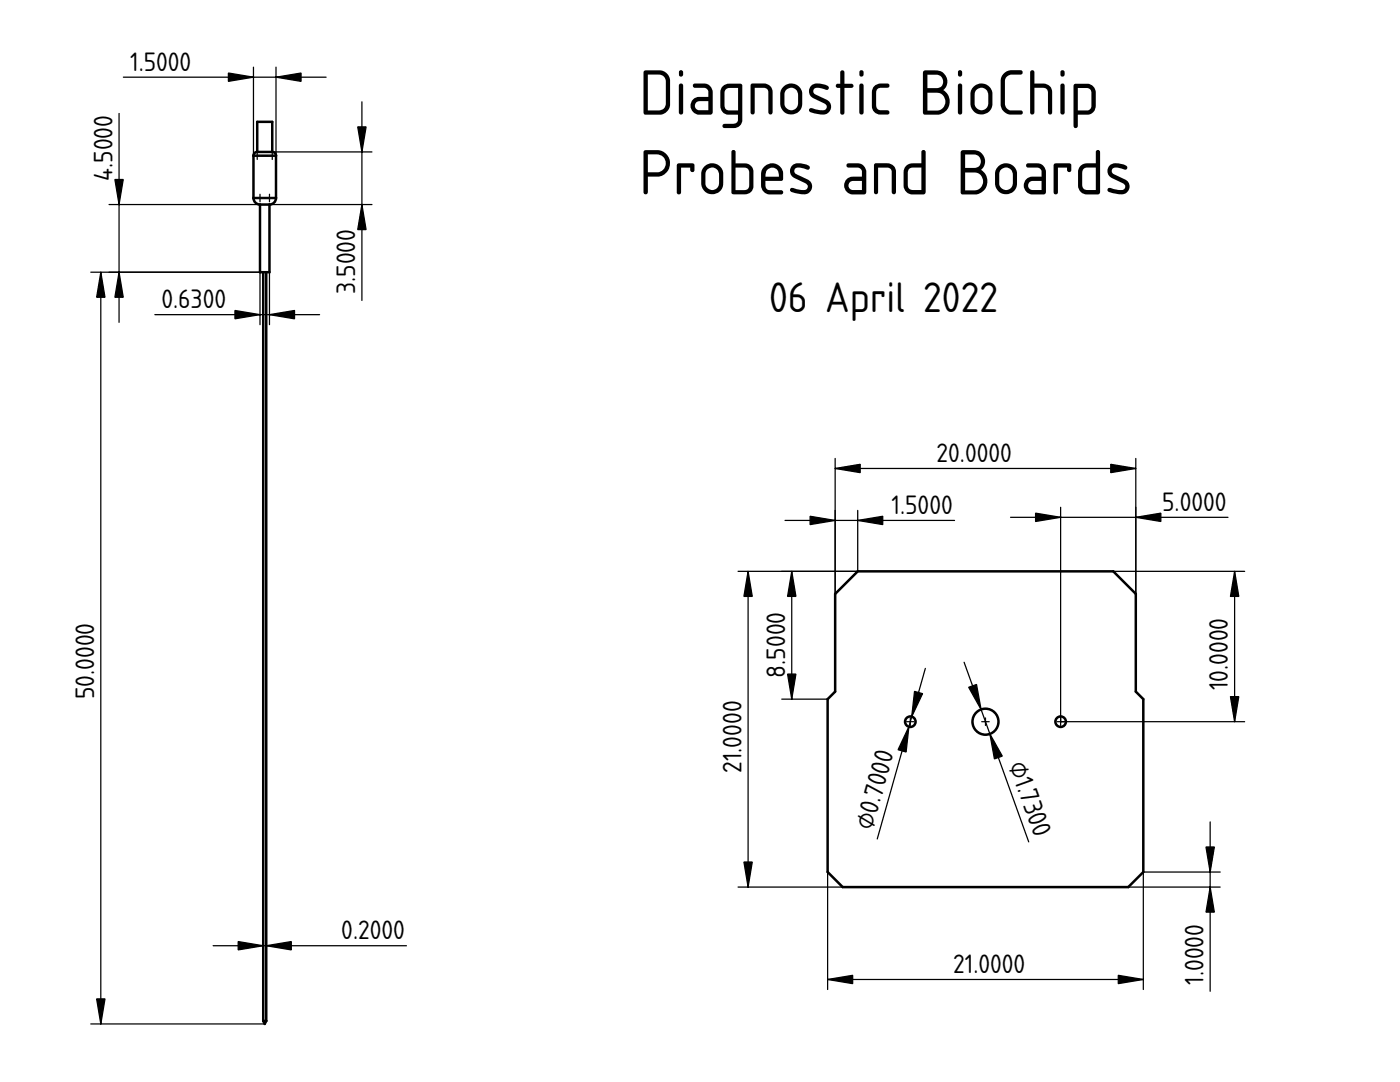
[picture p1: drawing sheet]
<svg xmlns="http://www.w3.org/2000/svg" width="279mm" height="216mm" viewBox="0 0 279 216" stroke-linecap="round" stroke-linejoin="round" font-family="sans-serif">
<path d="M196.7 145.5h.1" fill="none" stroke="#000" stroke-width=".2"/>
<circle cx="196.7" cy="144" r="2.6" fill="#fff"/>
<path d="M196.7 145.5h.1" fill="none" stroke="#000" stroke-width=".2"/>
<g fill="#fff">
<circle cx="211.7" cy="144" r="1.05"/>
<circle cx="181.7" cy="144" r="1.05"/>
</g>
<g fill="none" stroke="#000" stroke-width=".5">
<path d="M171.2 114h51l4.5 4.5v19.5l1.5 1.5v34.5l-3 3h-57l-3-3v-34.5l1.5-1.5v-19.5z"/>
<circle cx="181.7" cy="144" r="1.05"/>
<circle cx="196.7" cy="144" r="2.6"/>
<circle cx="211.7" cy="144" r="1.05"/>
</g>
<g fill="#000" stroke="#080808" stroke-width=".25">
<path d="M181.7 143.3v1.5zM180.9 144h1.5z" fill-rule="evenodd"/>
<path d="M196.7 143.3v1.5zM195.9 144h1.5z" fill-rule="evenodd"/>
<path d="M211.7 143.3v1.5zM210.9 144h1.5z" fill-rule="evenodd"/>
</g>
<path d="M196.7 145.5h.1" fill="none" stroke="#000" stroke-width=".2"/>
<g fill="none" stroke="#000" stroke-width=".25">
<path d="M166.7 93.5h60M166.7 91.5v27M226.7 91.5v27M149.3 114v63M156.7 103.8h33.8M158 114v25.5M171.2 101.8v12.2h-23.9M201.7 103.2h43.4M211.7 101.2v42.8h36.7M222.2 114h26.2M246.4 114v30M156 139.5h9.2"/>
<path d="M184.7 133.4l-9.6 34M192.4 132.2l12.9 35.8M147.3 177h20.9M165.2 174v23.4M225.2 177h18.3M241.5 164v33.8M243.5 174h-15.3v23.4M165.2 195.4h63"/>
</g>
<g fill="#000" stroke="#000" stroke-width=".25">
<path d="M166.7 93.5l5-.9v1.7zM221.7 92.6l5 .9-5 .8zM149.3 114l.8 5h-1.6zM158 114l.8 5h-1.6zM161.7 103l5 .8-5 .9zM171.2 103.8l5-.8v1.7zM206.7 102.4l5 .8-5 .9zM226.7 103.2l5-.8v1.7zM246.4 114l.8 5h-1.6zM157.2 134.5h1.6l-.8 5zM181.4 145l-.6 5.1-1.6-.5zM182.5 138l1.6 .4-2.1 4.6z"/>
<path d="M193.3 137.1l1.6-.5 .9 5zM197.6 146.4l2.4 4.5-1.5 .5zM245.6 139h1.6l-.8 5zM148.5 172h1.6l-.8 5zM240.7 169h1.6l-.8 5zM241.5 177l.8 5h-1.6zM165.2 195.4l5-.8v1.7zM223.2 194.6l5 .8-5 .9z"/>
</g>
<path d="M51.3 24.3h3v6a.75 .75 0 0 1 .8 .8v8.4a1.3 1.3 0 0 1-1.3 1.3v13.5h-.7v149.4l-.3 .6-.3-.6v-149.4h-.6v-13.5a1.3 1.3 0 0 1-1.3-1.3v-8.4a.75 .75 0 0 1 .7-.8z" fill-rule="evenodd" fill="#fff"/>
<path d="M52.8 114.3h.1" fill="none" stroke="#000" stroke-width=".2"/>
<path d="M52.5 54.3h.6v149.4h-.6z" fill-rule="evenodd" fill="#fff"/>
<path d="M52.8 114.3h.1" fill="none" stroke="#000" stroke-width=".2"/>
<g fill="#fff">
<path d="M52.5 203.7h.6l-.3 .6z"/>
<path d="M50.6 31.1h4.5v8.4h-4.5z" fill-rule="evenodd"/>
<path d="M51.9 40.8h1.9v13.5h-1.9z" fill-rule="evenodd"/>
<path d="M51.3 24.3h3v6h-3z" fill-rule="evenodd"/>
<path d="M50.6 39.5h4.5a1.3 1.3 0 0 1-1.3 1.3h-1.9a1.3 1.3 0 0 1-1.3-1.3z" fill-rule="evenodd"/>
<path d="M50.8 30.5l.5-.2h3a.75 .75 0 0 1 .8 .8h-4.5z" fill-rule="evenodd"/>
</g>
<g fill="none" stroke="#000" stroke-width=".5">
<path d="M50.6 39.5a1.3 1.3 0 0 0 1.3 1.3M50.6 31.1v8.4M50.6 39.5h4.5M50.6 31.1h4.5M51.3 30.3a.75 .75 0 0 0-.7 .8M51.3 30.3v-6h3v6M51.3 30.3h3M51.3 30.3h.1M54.3 30.3h.1M54.3 30.3a.75 .75 0 0 1 .8 .8M55.1 39.5a1.3 1.3 0 0 1-1.3 1.3M55.1 31.1v8.4"/>
<path d="M51.9 40.8v13.5h1.9v-13.5M51.9 40.8h1.9M52.5 54.3v149.4M53.1 54.3v149.4M52.5 203.7h.6M52.5 203.7l.3 .6 .3-.6"/>
</g>
<g fill="#000" stroke="#080808" stroke-width=".25">
<path d="M51.3 30.3v1.5zM50.6 31.1h1.5z" fill-rule="evenodd"/>
<path d="M54.3 30.3v1.5zM53.6 31.1h1.5z" fill-rule="evenodd"/>
<path d="M51.9 38.8v1.5zM51.1 39.5h1.5z" fill-rule="evenodd"/>
<path d="M53.8 38.8v1.5zM53 39.5h1.5z" fill-rule="evenodd"/>
</g>
<path d="M52.8 114.3h.1" fill="none" stroke="#000" stroke-width=".2"/>
<g fill="none" stroke="#000" stroke-width=".25">
<path d="M24.6 15.4h40.5M50.6 13.4v17.7M55.1 13.4v17.7M23.8 22.6v41.7M54.3 30.3h19.9M72.2 20.3v39.6M18.1 54.3h33.8v10.5M20.1 54.3v150M21.8 40.8h30.1M53.8 54.3v10.5M53.8 40.8h20.4M30.9 62.8h32.9"/>
<path d="M42.5 188.7h38.6M52.5 186.7v17M53.1 186.7v17M18.1 204.3h34.7"/>
</g>
<path d="M45.6 14.6l5 .8-5 .8zM55.1 15.4l5-.8v1.6zM71.4 25.3h1.7l-.9 5zM20.1 54.3l.9 5h-1.7zM22.9 35.8h1.7l-.8 5zM23.8 54.3l.8 5h-1.7zM72.2 40.8l.9 5h-1.7zM46.9 62l5 .8-5 .8zM53.8 62.8l5-.8v1.6zM47.5 187.9l5 .8-5 .8zM53.1 188.7l5-.8v1.6zM19.3 199.3h1.7l-.9 5z" fill="#000" stroke="#000" stroke-width=".25"/>
<g font-size="12">
<text x="127.5" y="22.9">Diagnostic BioChip</text>
<text x="127.5" y="38.8">Probes and Boards</text>
</g>
<text font-size="8" x="153.5" y="62.2">06 April 2022</text>
<g font-size="5">
<text x="26" y="14.1">1.5000</text>
<text x="22.4" y="36" transform="rotate(-90 22.4 36)">4.5000</text>
<text x="70.9" y="58.6" transform="rotate(-90 70.9 58.6)">3.5000</text>
<text x="32.2" y="61.5">0.6300</text>
<text x="186.9" y="92.2">20.0000</text>
<text x="231.9" y="101.9">5.0000</text>
<text x="177.9" y="102.5">1.5000</text>
<text x="156.7" y="135.2" transform="rotate(-90 156.7 135.2)">8.5000</text>
<text x="245.1" y="137.7" transform="rotate(-90 245.1 137.7)">10.0000</text>
<text x="18.8" y="139.5" transform="rotate(-90 18.8 139.5)">50.0000</text>
<text x="148" y="154.2" transform="rotate(-90 148 154.2)">21.0000</text>
<text x="201.3" y="152.6" transform="rotate(70 201.3 152.6)">⌀1.730</text>
<text x="174.1" y="165.8" transform="rotate(-74 174.1 165.8)">⌀0.7000</text>
<text x="68.1" y="187.4">0.2000</text>
<text x="190.2" y="194.1">21.0000</text>
<text x="240.2" y="196.5" transform="rotate(-90 240.2 196.5)">1.0000</text>
</g>
</svg>
